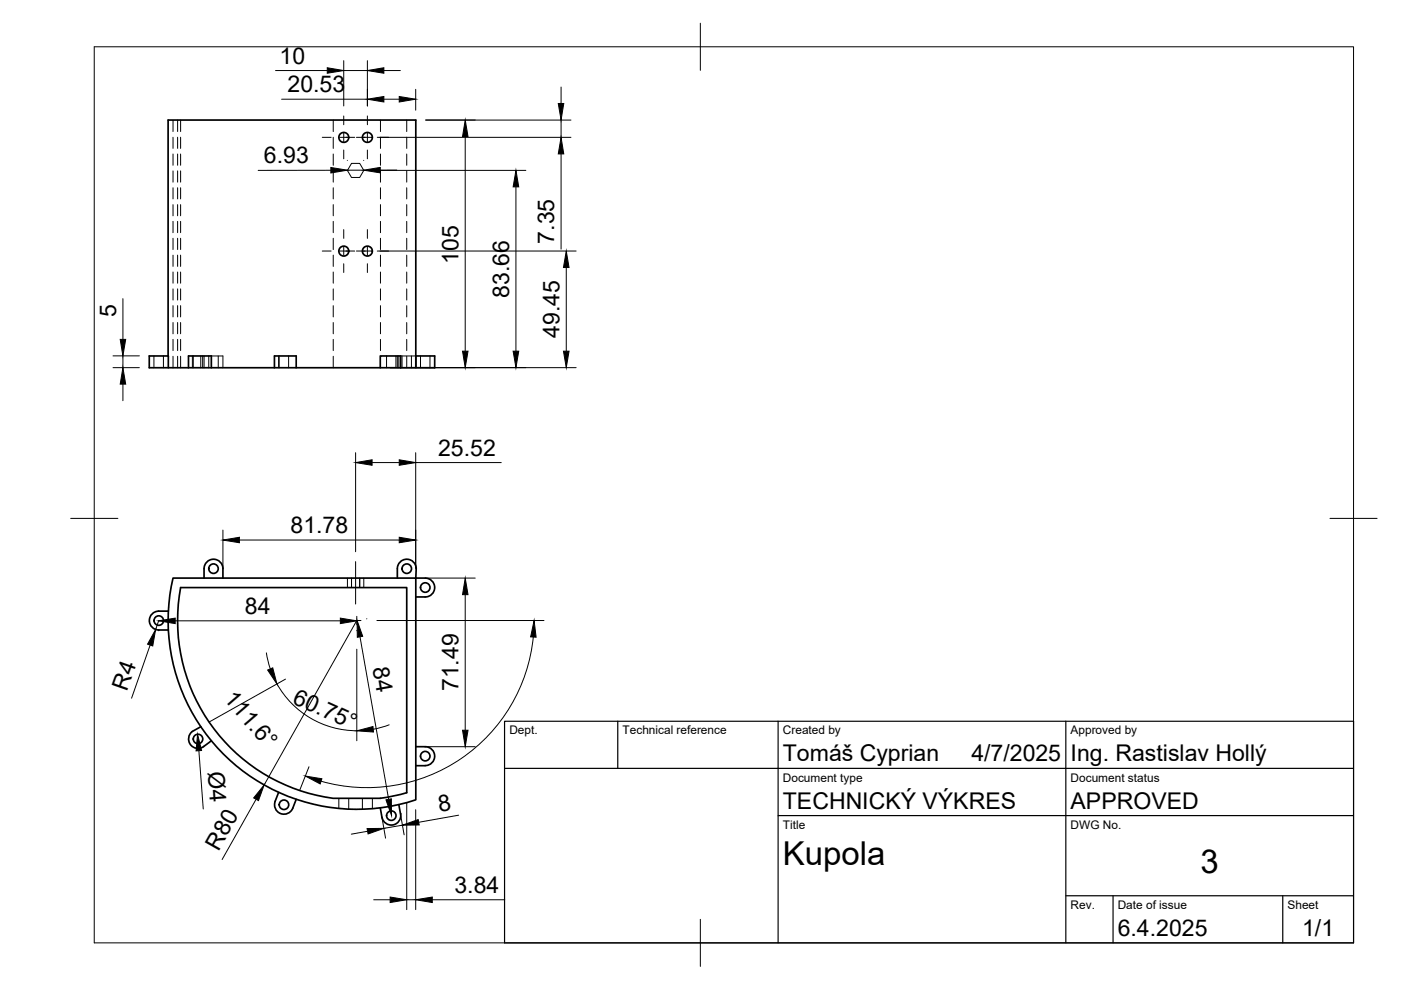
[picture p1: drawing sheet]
<svg xmlns="http://www.w3.org/2000/svg" width="297mm" height="210mm" viewBox="0 0 297 210" stroke-linecap="round" stroke-linejoin="round" font-family="sans-serif">
<!-- layer: Hidden -->
<g fill="none" stroke="#000" stroke-width=".21">
<path d="M36.7 25.5v2.4M36.7 29.1v2.4M36.7 32.7v2.3M36.7 36.2v2.4M36.7 39.8v2.4M37.7 25.5v2.4M37.7 29.1v2.4M37.7 32.7v2.3M37.7 36.2v2.4M37.7 39.8v2.4M38.3 25.5v2.4M38.3 29.1v2.4"/>
<path d="M38.3 32.7v2.3M38.3 36.2v2.4M38.3 39.8v2.4M70.7 25.5v2.4M70.7 29.1v2.4M70.7 32.7v2.3M70.7 36.2v2.4M70.7 39.8v2.4M74.5 34.6h1.8l.8 1.5-.8 1.5h-1.8l-.8-1.5zM80.7 25.5v2.4M80.7 29.1v2.4M80.7 32.7v2.3"/>
<path d="M80.7 36.2v2.4M80.7 39.8v2.4M86.2 25.5v2.4M86.2 29.1v2.4M86.2 32.7v2.3M86.2 36.2v2.4M86.2 39.8v2.4M36.7 43.4v2.4M36.7 46.9v2.4M36.7 50.5v2.4M36.7 54.1v2.4M36.7 57.7v2.3"/>
<path d="M37.7 43.4v2.4M37.7 46.9v2.4M37.7 50.5v2.4M37.7 54.1v2.4M37.7 57.7v2.3M38.3 43.4v2.4M38.3 46.9v2.4M38.3 50.5v2.4M38.3 54.1v2.4M38.3 57.7v2.3M70.7 43.4v2.4M70.7 46.9v2.4"/>
<path d="M70.7 50.5v2.4M70.7 54.1v2.4M70.7 57.7v2.3M80.7 43.4v2.4M80.7 46.9v2.4M80.7 50.5v2.4M80.7 54.1v2.4M80.7 57.7v2.3M86.2 43.4v2.4M86.2 46.9v2.4M86.2 50.5v2.4M86.2 54.1v2.4"/>
<path d="M86.2 57.7v2.3M32.6 75.5v2.5M34.6 75.5v2.5M36.7 61.2v2.4M36.7 64.8v2.4M36.7 68.4v2.4M36.7 72v2.3M36.7 75.5v2.5M37.7 61.2v2.4M37.7 64.8v2.4M37.7 68.4v2.4M37.7 72v2.3"/>
<path d="M37.7 75.5v2.5M38.3 61.2v2.4M38.3 64.8v2.4M38.3 68.4v2.4M38.3 72v2.3M38.3 75.5v2.5M40.8 75.5v2.5M41 75.5v2.5M42.6 75.5v2.5M43 75.5v2.5M43.3 75.5v2.5M44.3 75.5v2.5"/>
<path d="M44.8 75.5h2.5v2.5M46.3 75.5v2.5M59.1 75.5v2.5M59.2 75.5v2.5M61.2 75.5v2.5M70.7 61.2v2.4M70.7 64.8v2.4M70.7 68.4v2.4M70.7 72v2.3M70.7 75.5v2.5M80.7 61.2v2.4M80.7 64.8v2.4"/>
<path d="M80.7 68.4v2.4M80.7 72v2.3M80.7 75.5v2.5M82 75.5v2.5M83.9 75.5v2.5M84.2 75.5v2.5M84.6 75.5v2.5M84.9 75.5h3.3M85.2 75.5v2.5M86.2 61.2v2.4M86.2 64.8v2.4M86.2 68.4v2.4"/>
<path d="M86.2 72v2.3M86.2 75.5v2.5M87.2 75.5v2.5M88.2 75.5v2.5M89.2 75.5v2.5M91.2 75.5v2.5M73.7 122.6v2M74.5 122.6v2M76.3 122.6v2M77.1 122.6v2M71.8 169.3v2.1M73.9 169.3v2.2"/>
<path d="M76.8 169.3v2.3M79 169.3v2.2"/>
</g>
<!-- layer: Visible -->
<g fill="none" stroke="#000" stroke-width=".36">
<path d="M35.6 75.5v-50h52.6v52.5M35.7 78v-2.5h-4.1v2.5h53.3M40 78v-2.5h4.8v2.5M58.2 78v-2.5h4.6v2.5M80.6 78v-2.5h4.3v2.5M88.2 75.5h4v2.5h-7.3M35.7 129.6a3.6 3.6 0 0 0-3.4 .6 2 2 0 0 0-.5 2.1 2 2 0 0 0 1.9 1.3h2M36.7 122.6h51.5v47a40 40 0 0 1-51.5-47zM38.3 124.6h47.9v43.5l-2.7 .7-2.8 .4-10 .1a38 38 0 0 1-32.4-44.7zM43.3 122.6a3.6 3.6 0 0 1 .6-3.4 2 2 0 0 1 2.1-.5 2 2 0 0 1 1.3 1.9v2M84.2 122.6a3.6 3.6 0 0 1 .6-3.4 2 2 0 0 1 2.2-.5 2 2 0 0 1 1.2 1.9v2M88.2 122.6a3.6 3.6 0 0 1 3.4 .6 2 2 0 0 1 .4 2.1 2 2 0 0 1-1.8 1.3h-2"/>
<path d="M42.6 154.1l-1.8 1a2 2 0 0 0-.4 2.8 2 2 0 0 0 2.8 .4M44.8 157.1l-1.6 1.2M88.2 158.3a3.6 3.6 0 0 1 3.4 .6 2 2 0 0 1 .4 2.2 2 2 0 0 1-1.8 1.2M59.1 168a3.7 3.7 0 0 0-.7 3.4 2 2 0 0 0 1.8 1.2 2 2 0 0 0 1.9-1.2l.7-1.9M80.6 171.3l.4 2M84.6 170.6a3.6 3.6 0 0 1 0 3.5 2 2 0 0 1-2.1 .8 2 2 0 0 1-1.5-1.6M88.2 162.3h1.9"/>
<circle cx="72.9" cy="29.1" r="1.05"/>
<circle cx="77.9" cy="29.1" r="1.05"/>
<circle cx="72.9" cy="53.2" r="1.05"/>
<circle cx="77.9" cy="53.2" r="1.05"/>
<circle cx="33.7" cy="131.6" r="1.01"/>
<circle cx="45.3" cy="120.6" r="1.01"/>
<circle cx="86.2" cy="120.6" r="1.01"/>
<circle cx="90.2" cy="124.6" r="1.01"/>
<circle cx="42" cy="156.7" r="1.01"/>
<circle cx="60.2" cy="170.6" r="1.01"/>
<circle cx="83" cy="172.9" r="1.01"/>
<circle cx="90.2" cy="160.3" r="1.01"/>
</g>
<!-- layer: BORDER -->
<path d="M20 9.9h267v190h-267zM148.5 4.9v10M15 109.9h10M282 109.9h10M148.5 194.9v10" fill="none" stroke="#000" stroke-width=".21"/>
<!-- layer: TITLEBLOCK -->
<path d="M107 152.9h180v47h-180zM131 152.9v10M165 152.9v47M226 152.9v47M107 162.9h180M165 172.9h122M226 189.9h61M236 189.9v10M272 189.9v10" fill="none" stroke="#000" stroke-width=".25"/>
<!-- layer: Smart Centers -->
<g fill="none" stroke="#000" stroke-width=".21">
<path d="M68.3 29.1h1.9M72 29.1h3.2M72.9 24.6v1.9M72.9 28.2v1.8M72.9 31.8v1.9M75.6 29.1h3.2M77.9 24.6v1.9M77.9 28.2v1.8M77.9 31.8v1.9M80.6 29.1h1.8M68.3 53.2h1.9M72 53.2h3.2"/>
<path d="M72.9 48.7v1.8M72.9 52.3v1.8M72.9 55.9v1.9M75.6 53.2h3.2M77.9 48.7v1.8M77.9 52.3v1.8M77.9 55.9v1.9M80.6 53.2h1.8M75.4 119.1v9M74.8 131.6h1.7M75.6 130.7v1.8"/>
</g>
<!-- layer: FD_Dimensions -->
<g fill="none" stroke="#000" stroke-width=".21">
<path d="M58.4 15h11M72.9 12.9v9.6M72.9 15h5M77.9 12.9v9.6M81.4 15h3.5M88.1 18.9v4.5M119 18.5v3.4M59.7 21h18.2M70.1 36.1h-15.4M73.6 34h.1M73.7 36.1h3.4M77.1 34h.1"/>
<path d="M79.2 36.1h32.3M80 29.1h41.1M81.4 21h3.2M84.1 36.1h-3.5M90.3 25.5h30.8M98.6 28.9v45.6M109.4 39.6v34.9M119 25.5v3.6M119 32.6v20.2M80 53.2h42.2M120.1 56.7v17.8M24 77.9h5.5"/>
<path d="M24 75.5h5.5M26.1 63.3v8.7M26.1 75.5v2.4M82.7 77.9h39.5M26.1 81.4v3.6M75.4 96v21M78.9 98.1h5.7M88.1 96v24.5M88.1 98.1h18.2M47.3 112.4v8.1M50.8 114.5h33.8M31.8 136.8l-3.9 11.2"/>
<path d="M33.7 131.6l-.7 1.9M33.7 133.7h.1M37.1 131.6h35.1M56.5 138.4l.8 3.4M75.6 131.6l-19.6 34.8M75.6 133.7h.1M75.6 137.6v19.4M76.3 135l6.1 34.5M77.7 131.2h.1M79.9 131.6h35.4M90.3 122.6h10.5M98.6 126.1v28.7"/>
<path d="M113.1 135a35.4 35.4 0 0 1-45 30.6M42.2 159.2l.9 12.3M58.7 145a19.4 19.4 0 0 0 17 9.9M60.5 144l-16.1 9M82.5 153.7l-3.4 .9M90.3 158.3h10.5M54.3 169.5l-7.2 12.7M65.5 162.6l-1.9 4.9M77.9 176.2l-3.4 .7M81 173.3l.7 4.4M84.9 172.6l.8 4.4M85 172.6h.1"/>
<path d="M85.3 175l-3.9 .6M86.2 170.2v22.7M88.1 171.7v21.2M97.2 172.8l-8.4 1.5M79.2 190.8h3.5M86.2 190.8h1.9M91.7 190.8h15.3"/>
</g>
<g fill="#000" stroke="#000" stroke-width=".21">
<path d="M69.4 14.4l3.5 .6-3.5 .5zM77.9 15l3.5-.6v1.1zM70.1 35.5l3.6 .6-3.6 .6zM77.1 36.1l3.5-.6v1.2zM77.9 21l3.5-.5v1.1zM84.6 20.5l3.5 .5-3.5 .6zM98.6 25.5l.6 3.4h-1.1zM109.4 36.1l.6 3.5h-1.2zM118.4 21.9h1.1l-.5 3.6zM119 29.1l.5 3.5h-1.1zM120.1 53.2l.5 3.5h-1.1zM25.5 72h1.1l-.5 3.5z"/>
<path d="M98.1 74.5h1.1l-.6 3.4zM108.8 74.5h1.2l-.6 3.4zM119.5 74.5h1.1l-.5 3.4zM26.1 77.9l.5 3.5h-1.1zM75.4 98.1l3.5-.6v1.2zM84.6 97.5l3.5 .6-3.5 .6zM47.3 114.5l3.5-.6v1.2zM84.6 113.9l3.5 .6-3.5 .6zM33 133.5l-.6 3.5-1.1-.4zM33.7 131.6l3.4-.5v1.1zM72.2 131.1l3.4 .5-3.4 .6zM75.7 131.6l1.2 3.3-1.1 .2z"/>
<path d="M98.6 122.6l.6 3.5h-1.1zM113.2 131.6l.5 3.5-1.2-.1zM41.9 155.7l.8 3.4-1.1 .1zM56.7 142.1l1.1-.5 .9 3.4zM75.6 155l3.5-1 .1 1.2zM98.1 154.8h1.1l-.6 3.5zM56 166.4l-1.2 3.3-1-.5zM64.7 164.5l3.5 .6-.3 1.1zM77.8 175.7l3.6-.1-3.4 1.2zM81.8 169.6l1.2-.2v3.5zM85.3 175l3.4-1.2 .2 1.1zM82.7 190.2l3.5 .6-3.5 .6z"/>
<path d="M88.1 190.8l3.6-.6v1.2z"/>
</g>
<g font-size="7">
<text x="166" y="183.4">Kupola</text>
<text x="254.5" y="185.2">3</text>
</g>
<g font-size="4.9">
<text x="59.3" y="13.5">10</text>
<text x="61" y="19.6">20.53</text>
<text x="56" y="34.7">6.93</text>
<text x="117.5" y="51.7" transform="rotate(-90 117.5 51.7)">7.35</text>
<text x="97.2" y="56" transform="rotate(-90 97.2 56)">105</text>
<text x="107.9" y="63.1" transform="rotate(-90 107.9 63.1)">83.66</text>
<text x="24.6" y="67.3" transform="rotate(-90 24.6 67.3)">5</text>
<text x="118.6" y="71.6" transform="rotate(-90 118.6 71.6)">49.45</text>
<text x="92.9" y="96.6">25.52</text>
<text x="61.6" y="113">81.78</text>
<text x="51.9" y="130.2">84</text>
<text x="79" y="141.7" transform="rotate(80 79 141.7)">84</text>
<text x="26.9" y="146.6" transform="rotate(-71 26.9 146.6)">R4</text>
<text x="47.3" y="148.3" transform="rotate(49 47.3 148.3)">111.6°</text>
<text x="61.8" y="149" transform="rotate(24 61.8 149)">60.75°</text>
<text x="97.2" y="146.6" transform="rotate(-90 97.2 146.6)">71.49</text>
<text x="166" y="161.4">Tomáš Cyprian</text>
<text x="206" y="161.4">4/7/2025</text>
<text x="227" y="161.4">Ing. Rastislav Hollý</text>
<text x="44" y="163.7" transform="rotate(86 44 163.7)">Ø4</text>
<text x="93.2" y="172.1" transform="rotate(-10 93.2 172.1)">8</text>
<text x="166" y="171.4">TECHNICKÝ VÝKRES</text>
<text x="227" y="171.4">APPROVED</text>
<text x="46.3" y="180.6" transform="rotate(-61 46.3 180.6)">R80</text>
<text x="96.4" y="189.3">3.84</text>
<text x="237" y="198.4">6.4.2025</text>
<text x="276.1" y="198.6">1/1</text>
</g>
<g font-size="2.5">
<text x="108" y="155.7">Dept.</text>
<text x="132" y="155.7">Technical reference</text>
<text x="166" y="155.7">Created by</text>
<text x="227" y="155.7">Approved by</text>
<text x="166" y="165.7">Document type</text>
<text x="227" y="165.7">Document status</text>
<text x="166" y="175.7">Title</text>
<text x="227" y="175.7">DWG No.</text>
<text x="227" y="192.7">Rev.</text>
<text x="237" y="192.7">Date of issue</text>
<text x="273" y="192.7">Sheet</text>
</g>
</svg>
